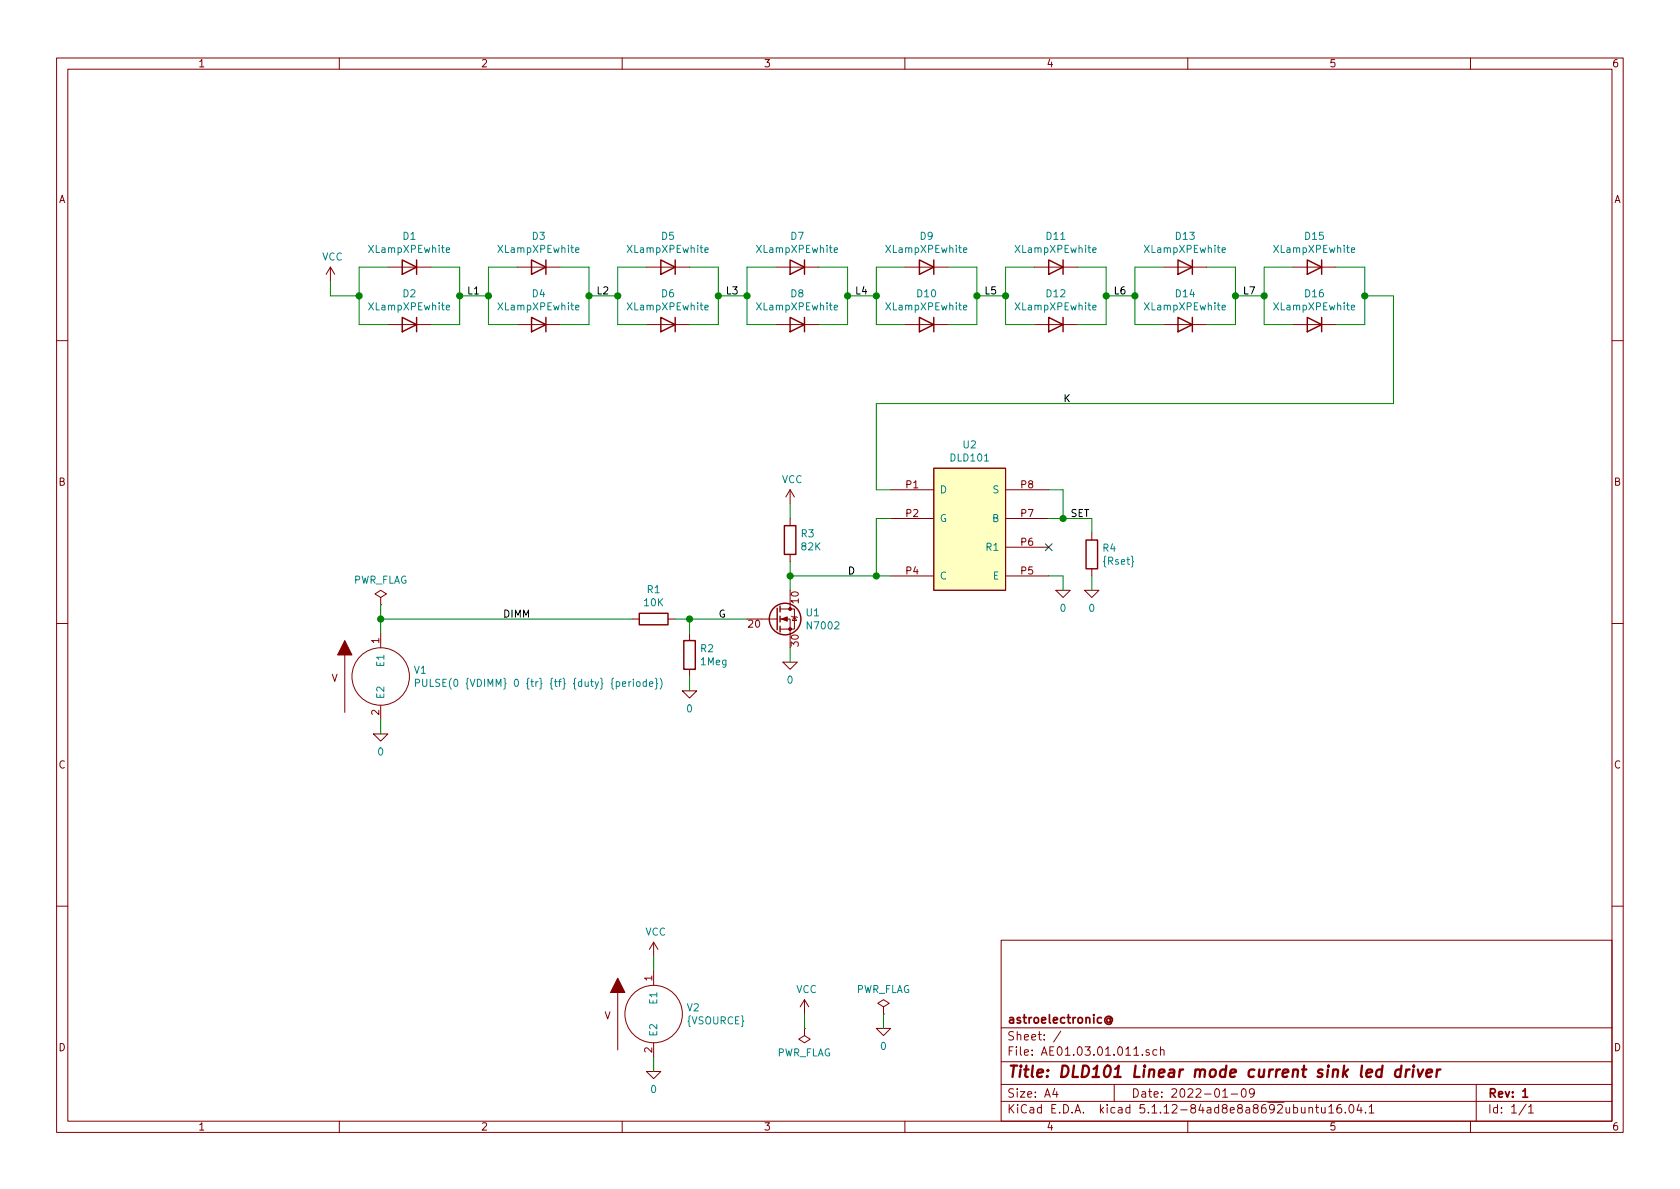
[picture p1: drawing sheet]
EESchema Schematic File Version 4
EELAYER 30 0
EELAYER END
$Descr A4 11693 8268
encoding utf-8
Sheet 1 1
Title "DLD101 Linear mode current sink led driver"
Date "2022-01-09"
Rev "1"
Comp "astroelectronic@"
Comment1 ""
Comment2 ""
Comment3 ""
Comment4 ""
$EndDescr
$Comp
L pspice:0 #GND06
U 1 1
P 7400 4100
F 0 "#GND06" H 7400 4000 50  0001 C CNN
F 1 "0" H 7400 3977 50  0000 C CNN
F 2 "" H 7400 4100 50  0001 C CNN
F 3 "~" H 7400 4100 50  0001 C CNN
	1    7400 4100
	1    0    0    -1  
$EndComp
Wire Wire Line
	7400 4100 7400 4000
Wire Wire Line
	7400 4000 7300 4000
$Comp
L pspice:0 #GND05
U 1 1
P 6150 7150
F 0 "#GND05" H 6150 7050 50  0001 C CNN
F 1 "0" H 6150 7027 50  0000 C CNN
F 2 "" H 6150 7150 50  0001 C CNN
F 3 "~" H 6150 7150 50  0001 C CNN
	1    6150 7150
	1    0    0    -1  
$EndComp
Wire Wire Line
	7300 3600 7400 3600
Wire Wire Line
	7400 3600 7400 3400
Wire Wire Line
	7400 3400 7300 3400
Wire Wire Line
	7400 3600 7600 3600
Wire Wire Line
	7600 3600 7600 3700
Connection ~ 7400 3600
$Comp
L Device:R R4
U 1 1
P 7600 3850
F 0 "R4" H 7670 3896 50  0000 L CNN
F 1 "{Rset}" H 7670 3805 50  0000 L CNN
F 2 "" V 7530 3850 50  0001 C CNN
F 3 "~" H 7600 3850 50  0001 C CNN
	1    7600 3850
	1    0    0    -1  
$EndComp
Wire Wire Line
	7600 4100 7600 4000
$Comp
L pspice:0 #GND07
U 1 1
P 7600 4100
F 0 "#GND07" H 7600 4000 50  0001 C CNN
F 1 "0" H 7600 3977 50  0000 C CNN
F 2 "" H 7600 4100 50  0001 C CNN
F 3 "~" H 7600 4100 50  0001 C CNN
	1    7600 4100
	1    0    0    -1  
$EndComp
NoConn ~ 7300 3800
Wire Wire Line
	6200 3400 6100 3400
Wire Wire Line
	6100 3400 6100 2800
Text Label 7450 3600 0    50   ~ 0
SET
Text Label 7400 2800 0    50   ~ 0
K
Wire Wire Line
	6200 4000 6100 4000
Wire Wire Line
	6100 4000 6100 3600
Wire Wire Line
	6100 3600 6200 3600
Wire Wire Line
	6100 4000 5500 4000
Connection ~ 6100 4000
Text Label 5900 4000 0    50   ~ 0
D
Wire Wire Line
	5500 4000 5500 3900
$Comp
L Device:R R3
U 1 1
P 5500 3750
F 0 "R3" H 5570 3796 50  0000 L CNN
F 1 "82K" H 5570 3705 50  0000 L CNN
F 2 "" V 5430 3750 50  0001 C CNN
F 3 "~" H 5500 3750 50  0001 C CNN
F 4 "R" H 5500 3750 50  0001 C CNN "Spice_Primitive"
F 5 "82K" H 5500 3750 50  0001 C CNN "Spice_Model"
F 6 "Y" H 5500 3750 50  0001 C CNN "Spice_Netlist_Enabled"
	1    5500 3750
	1    0    0    -1  
$EndComp
Wire Wire Line
	5500 3600 5500 3500
$Comp
L power:VCC #PWR03
U 1 1
P 5500 3500
F 0 "#PWR03" H 5500 3350 50  0001 C CNN
F 1 "VCC" H 5515 3673 50  0000 C CNN
F 2 "" H 5500 3500 50  0001 C CNN
F 3 "" H 5500 3500 50  0001 C CNN
	1    5500 3500
	1    0    0    -1  
$EndComp
Wire Wire Line
	5500 4000 5500 4100
Connection ~ 5500 4000
$Comp
L Device:R R1
U 1 1
P 4550 4300
F 0 "R1" V 4343 4300 50  0000 C CNN
F 1 "10K" V 4434 4300 50  0000 C CNN
F 2 "" V 4480 4300 50  0001 C CNN
F 3 "~" H 4550 4300 50  0001 C CNN
F 4 "R" H 4550 4300 50  0001 C CNN "Spice_Primitive"
F 5 "10K" H 4550 4300 50  0001 C CNN "Spice_Model"
F 6 "Y" H 4550 4300 50  0001 C CNN "Spice_Netlist_Enabled"
	1    4550 4300
	0    1    1    0   
$EndComp
$Comp
L Device:R R2
U 1 1
P 4800 4550
F 0 "R2" H 4870 4596 50  0000 L CNN
F 1 "1Meg" H 4870 4505 50  0000 L CNN
F 2 "" V 4730 4550 50  0001 C CNN
F 3 "~" H 4800 4550 50  0001 C CNN
	1    4800 4550
	1    0    0    -1  
$EndComp
Wire Wire Line
	4800 4400 4800 4300
Wire Wire Line
	4800 4300 4700 4300
Wire Wire Line
	4800 4700 4800 4800
$Comp
L pspice:0 #GND03
U 1 1
P 4800 4800
F 0 "#GND03" H 4800 4700 50  0001 C CNN
F 1 "0" H 4800 4677 50  0000 C CNN
F 2 "" H 4800 4800 50  0001 C CNN
F 3 "~" H 4800 4800 50  0001 C CNN
	1    4800 4800
	1    0    0    -1  
$EndComp
Wire Wire Line
	4400 4300 2650 4300
Text Label 3500 4300 0    50   ~ 0
DIMM
Wire Wire Line
	4800 4300 5200 4300
Connection ~ 4800 4300
Text Label 5000 4300 0    50   ~ 0
G
Wire Wire Line
	5500 4500 5500 4600
$Comp
L pspice:0 #GND04
U 1 1
P 5500 4600
F 0 "#GND04" H 5500 4500 50  0001 C CNN
F 1 "0" H 5500 4477 50  0000 C CNN
F 2 "" H 5500 4600 50  0001 C CNN
F 3 "~" H 5500 4600 50  0001 C CNN
	1    5500 4600
	1    0    0    -1  
$EndComp
$Comp
L pspice:VSOURCE V1
U 1 1
P 2650 4700
F 0 "V1" H 2878 4746 50  0000 L CNN
F 1 "PULSE(0 {VDIMM} 0 {tr} {tf} {duty} {periode})" H 2878 4655 50  0000 L CNN
F 2 "" H 2650 4700 50  0001 C CNN
F 3 "~" H 2650 4700 50  0001 C CNN
	1    2650 4700
	1    0    0    -1  
$EndComp
$Comp
L pspice:VSOURCE V2
U 1 1
P 4550 7050
F 0 "V2" H 4778 7096 50  0000 L CNN
F 1 "{VSOURCE}" H 4778 7005 50  0000 L CNN
F 2 "" H 4550 7050 50  0001 C CNN
F 3 "~" H 4550 7050 50  0001 C CNN
	1    4550 7050
	1    0    0    -1  
$EndComp
Wire Wire Line
	4550 7350 4550 7450
$Comp
L pspice:0 #GND02
U 1 1
P 4550 7450
F 0 "#GND02" H 4550 7350 50  0001 C CNN
F 1 "0" H 4550 7327 50  0000 C CNN
F 2 "" H 4550 7450 50  0001 C CNN
F 3 "~" H 4550 7450 50  0001 C CNN
	1    4550 7450
	1    0    0    -1  
$EndComp
Wire Wire Line
	4550 6650 4550 6750
$Comp
L power:VCC #PWR01
U 1 1
P 4550 6650
F 0 "#PWR01" H 4550 6500 50  0001 C CNN
F 1 "VCC" H 4565 6823 50  0000 C CNN
F 2 "" H 4550 6650 50  0001 C CNN
F 3 "" H 4550 6650 50  0001 C CNN
	1    4550 6650
	1    0    0    -1  
$EndComp
$Comp
L power:VCC #PWR04
U 1 1
P 5600 7050
F 0 "#PWR04" H 5600 6900 50  0001 C CNN
F 1 "VCC" H 5615 7223 50  0000 C CNN
F 2 "" H 5600 7050 50  0001 C CNN
F 3 "" H 5600 7050 50  0001 C CNN
	1    5600 7050
	1    0    0    -1  
$EndComp
$Comp
L power:PWR_FLAG #FLG02
U 1 1
P 5600 7150
F 0 "#FLG02" H 5600 7225 50  0001 C CNN
F 1 "PWR_FLAG" H 5600 7323 50  0000 C CNN
F 2 "" H 5600 7150 50  0001 C CNN
F 3 "~" H 5600 7150 50  0001 C CNN
	1    5600 7150
	-1   0    0    1   
$EndComp
Wire Wire Line
	5600 7150 5600 7050
Wire Wire Line
	6150 7050 6150 7150
$Comp
L power:PWR_FLAG #FLG03
U 1 1
P 6150 7050
F 0 "#FLG03" H 6150 7125 50  0001 C CNN
F 1 "PWR_FLAG" H 6150 7223 50  0000 C CNN
F 2 "" H 6150 7050 50  0001 C CNN
F 3 "~" H 6150 7050 50  0001 C CNN
	1    6150 7050
	1    0    0    -1  
$EndComp
$Comp
L power:PWR_FLAG #FLG01
U 1 1
P 2650 4200
F 0 "#FLG01" H 2650 4275 50  0001 C CNN
F 1 "PWR_FLAG" H 2650 4373 50  0000 C CNN
F 2 "" H 2650 4200 50  0001 C CNN
F 3 "~" H 2650 4200 50  0001 C CNN
	1    2650 4200
	1    0    0    -1  
$EndComp
Wire Wire Line
	2650 4200 2650 4300
Wire Wire Line
	2650 4300 2650 4400
Connection ~ 2650 4300
Wire Wire Line
	2650 5000 2650 5100
$Comp
L pspice:0 #GND01
U 1 1
P 2650 5100
F 0 "#GND01" H 2650 5000 50  0001 C CNN
F 1 "0" H 2650 4977 50  0000 C CNN
F 2 "" H 2650 5100 50  0001 C CNN
F 3 "~" H 2650 5100 50  0001 C CNN
	1    2650 5100
	1    0    0    -1  
$EndComp
$Comp
L power:VCC #PWR02
U 1 1
P 2300 1950
F 0 "#PWR02" H 2300 1800 50  0001 C CNN
F 1 "VCC" H 2315 2123 50  0000 C CNN
F 2 "" H 2300 1950 50  0001 C CNN
F 3 "" H 2300 1950 50  0001 C CNN
	1    2300 1950
	1    0    0    -1  
$EndComp
Wire Wire Line
	2500 2250 2500 2050
Wire Wire Line
	2500 2050 2300 2050
Connection ~ 2500 2050
Wire Wire Line
	2500 2050 2500 1850
Wire Wire Line
	2300 2050 2300 1950
Wire Wire Line
	2700 2250 2500 2250
Wire Wire Line
	2500 1850 2700 1850
Wire Wire Line
	5900 1850 5700 1850
Wire Wire Line
	5700 2250 5900 2250
Wire Wire Line
	5000 2050 5000 1850
Connection ~ 5000 2050
Wire Wire Line
	5000 2050 5200 2050
Wire Wire Line
	5000 1850 4800 1850
Wire Wire Line
	5000 2250 5000 2050
Wire Wire Line
	4800 2250 5000 2250
Wire Wire Line
	4300 1850 4500 1850
Wire Wire Line
	4500 2250 4300 2250
Wire Wire Line
	4100 1850 3900 1850
Wire Wire Line
	3600 2250 3400 2250
Wire Wire Line
	3200 2050 3200 1850
Connection ~ 3200 2050
Wire Wire Line
	3200 2050 3400 2050
Wire Wire Line
	3200 1850 3000 1850
Wire Wire Line
	3200 2250 3200 2050
Wire Wire Line
	3000 2250 3200 2250
$Comp
L Simulation_SPICE:DIODE D1
U 1 1
P 2850 1850
F 0 "D1" H 2850 2067 50  0000 C CNN
F 1 "XLampXPEwhite" H 2850 1976 50  0000 C CNN
F 2 "" H 2850 1850 50  0001 C CNN
F 3 "~" H 2850 1850 50  0001 C CNN
F 4 "Y" H 2850 1850 50  0001 L CNN "Spice_Netlist_Enabled"
F 5 "D" H 2850 1850 50  0001 L CNN "Spice_Primitive"
F 6 "XLampXPEwhite" H 2850 1850 50  0001 C CNN "Spice_Model"
F 7 "models/XPE_SPICE.lib" H 2850 1850 50  0001 C CNN "Spice_Lib_File"
	1    2850 1850
	1    0    0    -1  
$EndComp
Wire Wire Line
	7700 1850 7500 1850
Wire Wire Line
	7500 2250 7700 2250
Wire Wire Line
	7000 1850 7200 1850
Wire Wire Line
	7200 2250 7000 2250
Wire Wire Line
	6800 2050 6800 1850
Connection ~ 6800 2050
Wire Wire Line
	6800 2050 7000 2050
Wire Wire Line
	6800 1850 6600 1850
Wire Wire Line
	6800 2250 6800 2050
Wire Wire Line
	6600 2250 6800 2250
Wire Wire Line
	6100 1850 6300 1850
Wire Wire Line
	6300 2250 6100 2250
Wire Wire Line
	5900 2250 5900 2050
Wire Wire Line
	5900 2050 6100 2050
Connection ~ 5900 2050
Wire Wire Line
	5900 2050 5900 1850
Connection ~ 7700 2050
Wire Wire Line
	7700 2050 7700 1850
Wire Wire Line
	7700 2250 7700 2050
Wire Wire Line
	8600 2050 8800 2050
Wire Wire Line
	8600 2050 8600 1850
Wire Wire Line
	8600 2250 8600 2050
Connection ~ 8600 2050
Wire Wire Line
	7700 2050 7900 2050
Wire Wire Line
	8100 2250 7900 2250
Wire Wire Line
	7900 1850 8100 1850
Wire Wire Line
	8400 2250 8600 2250
Wire Wire Line
	8600 1850 8400 1850
Wire Wire Line
	9500 2050 9700 2050
Wire Wire Line
	9500 2050 9500 1850
Wire Wire Line
	9500 2250 9500 2050
Connection ~ 9500 2050
Wire Wire Line
	9000 2250 8800 2250
Wire Wire Line
	8800 1850 9000 1850
Wire Wire Line
	9300 2250 9500 2250
Wire Wire Line
	9500 1850 9300 1850
Wire Wire Line
	6100 2800 9700 2800
$Comp
L AE01.03.01.011-cache:AE01.03.01.011-cache_AE01.03.01.011-cache_DLD101 U2
U 1 1
P 6750 3700
F 0 "U2" H 6750 4315 50  0000 C CNN
F 1 "DLD101" H 6750 4224 50  0000 C CNN
F 2 "" H 6500 2900 50  0000 L BNN
F 3 "" H 6500 2800 50  0001 L BNN
F 4 "X" H 6750 3700 50  0001 C CNN "Spice_Primitive"
F 5 "DLD101" H 6750 3700 50  0001 C CNN "Spice_Model"
F 6 "Y" H 6750 3700 50  0001 C CNN "Spice_Netlist_Enabled"
F 7 "models/DLD101.spice.txt" H 6750 3700 50  0001 C CNN "Spice_Lib_File"
	1    6750 3700
	1    0    0    -1  
$EndComp
$Comp
L AE01.03.01.011-cache:2N7002 U1
U 1 1
P 5400 4300
F 0 "U1" H 5605 4346 50  0000 L CNN
F 1 "N7002" H 5605 4255 50  0000 L CNN
F 2 "" H 5600 4400 50  0001 C CNN
F 3 "" H 5400 4300 50  0001 C CNN
F 4 "X" H 5400 4300 50  0001 C CNN "Spice_Primitive"
F 5 "N7002" H 5400 4300 50  0001 C CNN "Spice_Model"
F 6 "Y" H 5400 4300 50  0001 C CNN "Spice_Netlist_Enabled"
F 7 "models/2N7002.spice.txt" H 5400 4300 50  0001 C CNN "Spice_Lib_File"
	1    5400 4300
	1    0    0    -1  
$EndComp
$Comp
L Simulation_SPICE:DIODE D2
U 1 1
P 2850 2250
F 0 "D2" H 2850 2467 50  0000 C CNN
F 1 "XLampXPEwhite" H 2850 2376 50  0000 C CNN
F 2 "" H 2850 2250 50  0001 C CNN
F 3 "~" H 2850 2250 50  0001 C CNN
F 4 "Y" H 2850 2250 50  0001 L CNN "Spice_Netlist_Enabled"
F 5 "D" H 2850 2250 50  0001 L CNN "Spice_Primitive"
F 6 "XLampXPEwhite" H 2850 2250 50  0001 C CNN "Spice_Model"
F 7 "models/XPE_SPICE.lib" H 2850 2250 50  0001 C CNN "Spice_Lib_File"
	1    2850 2250
	1    0    0    -1  
$EndComp
$Comp
L Simulation_SPICE:DIODE D3
U 1 1
P 3750 1850
F 0 "D3" H 3750 2067 50  0000 C CNN
F 1 "XLampXPEwhite" H 3750 1976 50  0000 C CNN
F 2 "" H 3750 1850 50  0001 C CNN
F 3 "~" H 3750 1850 50  0001 C CNN
F 4 "Y" H 3750 1850 50  0001 L CNN "Spice_Netlist_Enabled"
F 5 "D" H 3750 1850 50  0001 L CNN "Spice_Primitive"
F 6 "XLampXPEwhite" H 3750 1850 50  0001 C CNN "Spice_Model"
F 7 "models/XPE_SPICE.lib" H 3750 1850 50  0001 C CNN "Spice_Lib_File"
	1    3750 1850
	1    0    0    -1  
$EndComp
$Comp
L Simulation_SPICE:DIODE D5
U 1 1
P 4650 1850
F 0 "D5" H 4650 2067 50  0000 C CNN
F 1 "XLampXPEwhite" H 4650 1976 50  0000 C CNN
F 2 "" H 4650 1850 50  0001 C CNN
F 3 "~" H 4650 1850 50  0001 C CNN
F 4 "Y" H 4650 1850 50  0001 L CNN "Spice_Netlist_Enabled"
F 5 "D" H 4650 1850 50  0001 L CNN "Spice_Primitive"
F 6 "XLampXPEwhite" H 4650 1850 50  0001 C CNN "Spice_Model"
F 7 "models/XPE_SPICE.lib" H 4650 1850 50  0001 C CNN "Spice_Lib_File"
	1    4650 1850
	1    0    0    -1  
$EndComp
$Comp
L Simulation_SPICE:DIODE D6
U 1 1
P 4650 2250
F 0 "D6" H 4650 2467 50  0000 C CNN
F 1 "XLampXPEwhite" H 4650 2376 50  0000 C CNN
F 2 "" H 4650 2250 50  0001 C CNN
F 3 "~" H 4650 2250 50  0001 C CNN
F 4 "Y" H 4650 2250 50  0001 L CNN "Spice_Netlist_Enabled"
F 5 "D" H 4650 2250 50  0001 L CNN "Spice_Primitive"
F 6 "XLampXPEwhite" H 4650 2250 50  0001 C CNN "Spice_Model"
F 7 "models/XPE_SPICE.lib" H 4650 2250 50  0001 C CNN "Spice_Lib_File"
	1    4650 2250
	1    0    0    -1  
$EndComp
$Comp
L Simulation_SPICE:DIODE D9
U 1 1
P 6450 1850
F 0 "D9" H 6450 2067 50  0000 C CNN
F 1 "XLampXPEwhite" H 6450 1976 50  0000 C CNN
F 2 "" H 6450 1850 50  0001 C CNN
F 3 "~" H 6450 1850 50  0001 C CNN
F 4 "Y" H 6450 1850 50  0001 L CNN "Spice_Netlist_Enabled"
F 5 "D" H 6450 1850 50  0001 L CNN "Spice_Primitive"
F 6 "XLampXPEwhite" H 6450 1850 50  0001 C CNN "Spice_Model"
F 7 "models/XPE_SPICE.lib" H 6450 1850 50  0001 C CNN "Spice_Lib_File"
	1    6450 1850
	1    0    0    -1  
$EndComp
$Comp
L Simulation_SPICE:DIODE D10
U 1 1
P 6450 2250
F 0 "D10" H 6450 2467 50  0000 C CNN
F 1 "XLampXPEwhite" H 6450 2376 50  0000 C CNN
F 2 "" H 6450 2250 50  0001 C CNN
F 3 "~" H 6450 2250 50  0001 C CNN
F 4 "Y" H 6450 2250 50  0001 L CNN "Spice_Netlist_Enabled"
F 5 "D" H 6450 2250 50  0001 L CNN "Spice_Primitive"
F 6 "XLampXPEwhite" H 6450 2250 50  0001 C CNN "Spice_Model"
F 7 "models/XPE_SPICE.lib" H 6450 2250 50  0001 C CNN "Spice_Lib_File"
	1    6450 2250
	1    0    0    -1  
$EndComp
$Comp
L Simulation_SPICE:DIODE D12
U 1 1
P 7350 2250
F 0 "D12" H 7350 2467 50  0000 C CNN
F 1 "XLampXPEwhite" H 7350 2376 50  0000 C CNN
F 2 "" H 7350 2250 50  0001 C CNN
F 3 "~" H 7350 2250 50  0001 C CNN
F 4 "Y" H 7350 2250 50  0001 L CNN "Spice_Netlist_Enabled"
F 5 "D" H 7350 2250 50  0001 L CNN "Spice_Primitive"
F 6 "XLampXPEwhite" H 7350 2250 50  0001 C CNN "Spice_Model"
F 7 "models/XPE_SPICE.lib" H 7350 2250 50  0001 C CNN "Spice_Lib_File"
	1    7350 2250
	1    0    0    -1  
$EndComp
$Comp
L Simulation_SPICE:DIODE D11
U 1 1
P 7350 1850
F 0 "D11" H 7350 2067 50  0000 C CNN
F 1 "XLampXPEwhite" H 7350 1976 50  0000 C CNN
F 2 "" H 7350 1850 50  0001 C CNN
F 3 "~" H 7350 1850 50  0001 C CNN
F 4 "Y" H 7350 1850 50  0001 L CNN "Spice_Netlist_Enabled"
F 5 "D" H 7350 1850 50  0001 L CNN "Spice_Primitive"
F 6 "XLampXPEwhite" H 7350 1850 50  0001 C CNN "Spice_Model"
F 7 "models/XPE_SPICE.lib" H 7350 1850 50  0001 C CNN "Spice_Lib_File"
	1    7350 1850
	1    0    0    -1  
$EndComp
$Comp
L Simulation_SPICE:DIODE D14
U 1 1
P 8250 2250
F 0 "D14" H 8250 2467 50  0000 C CNN
F 1 "XLampXPEwhite" H 8250 2376 50  0000 C CNN
F 2 "" H 8250 2250 50  0001 C CNN
F 3 "~" H 8250 2250 50  0001 C CNN
F 4 "Y" H 8250 2250 50  0001 L CNN "Spice_Netlist_Enabled"
F 5 "D" H 8250 2250 50  0001 L CNN "Spice_Primitive"
F 6 "XLampXPEwhite" H 8250 2250 50  0001 C CNN "Spice_Model"
F 7 "models/XPE_SPICE.lib" H 8250 2250 50  0001 C CNN "Spice_Lib_File"
	1    8250 2250
	1    0    0    -1  
$EndComp
$Comp
L Simulation_SPICE:DIODE D16
U 1 1
P 9150 2250
F 0 "D16" H 9150 2467 50  0000 C CNN
F 1 "XLampXPEwhite" H 9150 2376 50  0000 C CNN
F 2 "" H 9150 2250 50  0001 C CNN
F 3 "~" H 9150 2250 50  0001 C CNN
F 4 "Y" H 9150 2250 50  0001 L CNN "Spice_Netlist_Enabled"
F 5 "D" H 9150 2250 50  0001 L CNN "Spice_Primitive"
F 6 "XLampXPEwhite" H 9150 2250 50  0001 C CNN "Spice_Model"
F 7 "models/XPE_SPICE.lib" H 9150 2250 50  0001 C CNN "Spice_Lib_File"
	1    9150 2250
	1    0    0    -1  
$EndComp
$Comp
L Simulation_SPICE:DIODE D15
U 1 1
P 9150 1850
F 0 "D15" H 9150 2067 50  0000 C CNN
F 1 "XLampXPEwhite" H 9150 1976 50  0000 C CNN
F 2 "" H 9150 1850 50  0001 C CNN
F 3 "~" H 9150 1850 50  0001 C CNN
F 4 "Y" H 9150 1850 50  0001 L CNN "Spice_Netlist_Enabled"
F 5 "D" H 9150 1850 50  0001 L CNN "Spice_Primitive"
F 6 "XLampXPEwhite" H 9150 1850 50  0001 C CNN "Spice_Model"
F 7 "models/XPE_SPICE.lib" H 9150 1850 50  0001 C CNN "Spice_Lib_File"
	1    9150 1850
	1    0    0    -1  
$EndComp
$Comp
L Simulation_SPICE:DIODE D13
U 1 1
P 8250 1850
F 0 "D13" H 8250 2067 50  0000 C CNN
F 1 "XLampXPEwhite" H 8250 1976 50  0000 C CNN
F 2 "" H 8250 1850 50  0001 C CNN
F 3 "~" H 8250 1850 50  0001 C CNN
F 4 "Y" H 8250 1850 50  0001 L CNN "Spice_Netlist_Enabled"
F 5 "D" H 8250 1850 50  0001 L CNN "Spice_Primitive"
F 6 "XLampXPEwhite" H 8250 1850 50  0001 C CNN "Spice_Model"
F 7 "models/XPE_SPICE.lib" H 8250 1850 50  0001 C CNN "Spice_Lib_File"
	1    8250 1850
	1    0    0    -1  
$EndComp
Text Label 3250 2050 0    50   ~ 0
L1
Wire Wire Line
	4300 1850 4300 2050
$Comp
L Simulation_SPICE:DIODE D4
U 1 1
P 3750 2250
F 0 "D4" H 3750 2467 50  0000 C CNN
F 1 "XLampXPEwhite" H 3750 2376 50  0000 C CNN
F 2 "" H 3750 2250 50  0001 C CNN
F 3 "~" H 3750 2250 50  0001 C CNN
F 4 "Y" H 3750 2250 50  0001 L CNN "Spice_Netlist_Enabled"
F 5 "D" H 3750 2250 50  0001 L CNN "Spice_Primitive"
F 6 "XLampXPEwhite" H 3750 2250 50  0001 C CNN "Spice_Model"
F 7 "models/XPE_SPICE.lib" H 3750 2250 50  0001 C CNN "Spice_Lib_File"
	1    3750 2250
	1    0    0    -1  
$EndComp
Wire Wire Line
	3900 2250 4100 2250
Wire Wire Line
	4100 2250 4100 2050
Wire Wire Line
	4100 2050 4300 2050
Connection ~ 4100 2050
Wire Wire Line
	4100 2050 4100 1850
Wire Wire Line
	3400 1850 3400 2050
Wire Wire Line
	3400 1850 3600 1850
Connection ~ 3400 2050
Wire Wire Line
	3400 2050 3400 2250
Text Label 4150 2050 0    50   ~ 0
L2
Text Label 5050 2050 0    50   ~ 0
L3
Connection ~ 4300 2050
Wire Wire Line
	4300 2050 4300 2250
$Comp
L Simulation_SPICE:DIODE D7
U 1 1
P 5550 1850
F 0 "D7" H 5550 2067 50  0000 C CNN
F 1 "XLampXPEwhite" H 5550 1976 50  0000 C CNN
F 2 "" H 5550 1850 50  0001 C CNN
F 3 "~" H 5550 1850 50  0001 C CNN
F 4 "Y" H 5550 1850 50  0001 L CNN "Spice_Netlist_Enabled"
F 5 "D" H 5550 1850 50  0001 L CNN "Spice_Primitive"
F 6 "XLampXPEwhite" H 5550 1850 50  0001 C CNN "Spice_Model"
F 7 "models/XPE_SPICE.lib" H 5550 1850 50  0001 C CNN "Spice_Lib_File"
	1    5550 1850
	1    0    0    -1  
$EndComp
Wire Wire Line
	5200 1850 5400 1850
Wire Wire Line
	5400 2250 5200 2250
$Comp
L Simulation_SPICE:DIODE D8
U 1 1
P 5550 2250
F 0 "D8" H 5550 2467 50  0000 C CNN
F 1 "XLampXPEwhite" H 5550 2376 50  0000 C CNN
F 2 "" H 5550 2250 50  0001 C CNN
F 3 "~" H 5550 2250 50  0001 C CNN
F 4 "Y" H 5550 2250 50  0001 L CNN "Spice_Netlist_Enabled"
F 5 "D" H 5550 2250 50  0001 L CNN "Spice_Primitive"
F 6 "XLampXPEwhite" H 5550 2250 50  0001 C CNN "Spice_Model"
F 7 "models/XPE_SPICE.lib" H 5550 2250 50  0001 C CNN "Spice_Lib_File"
	1    5550 2250
	1    0    0    -1  
$EndComp
Wire Wire Line
	5200 1850 5200 2050
Wire Wire Line
	6100 1850 6100 2050
Text Label 5950 2050 0    50   ~ 0
L4
Connection ~ 5200 2050
Wire Wire Line
	5200 2050 5200 2250
Wire Wire Line
	7000 1850 7000 2050
Text Label 6850 2050 0    50   ~ 0
L5
Connection ~ 6100 2050
Wire Wire Line
	6100 2050 6100 2250
Wire Wire Line
	7900 1850 7900 2050
Connection ~ 7000 2050
Wire Wire Line
	7000 2050 7000 2250
Text Label 7750 2050 0    50   ~ 0
L6
Wire Wire Line
	8800 1850 8800 2050
Text Label 8650 2050 0    50   ~ 0
L7
Connection ~ 7900 2050
Wire Wire Line
	7900 2050 7900 2250
Connection ~ 8800 2050
Wire Wire Line
	8800 2050 8800 2250
Wire Wire Line
	9700 2800 9700 2050
$EndSCHEMATC
